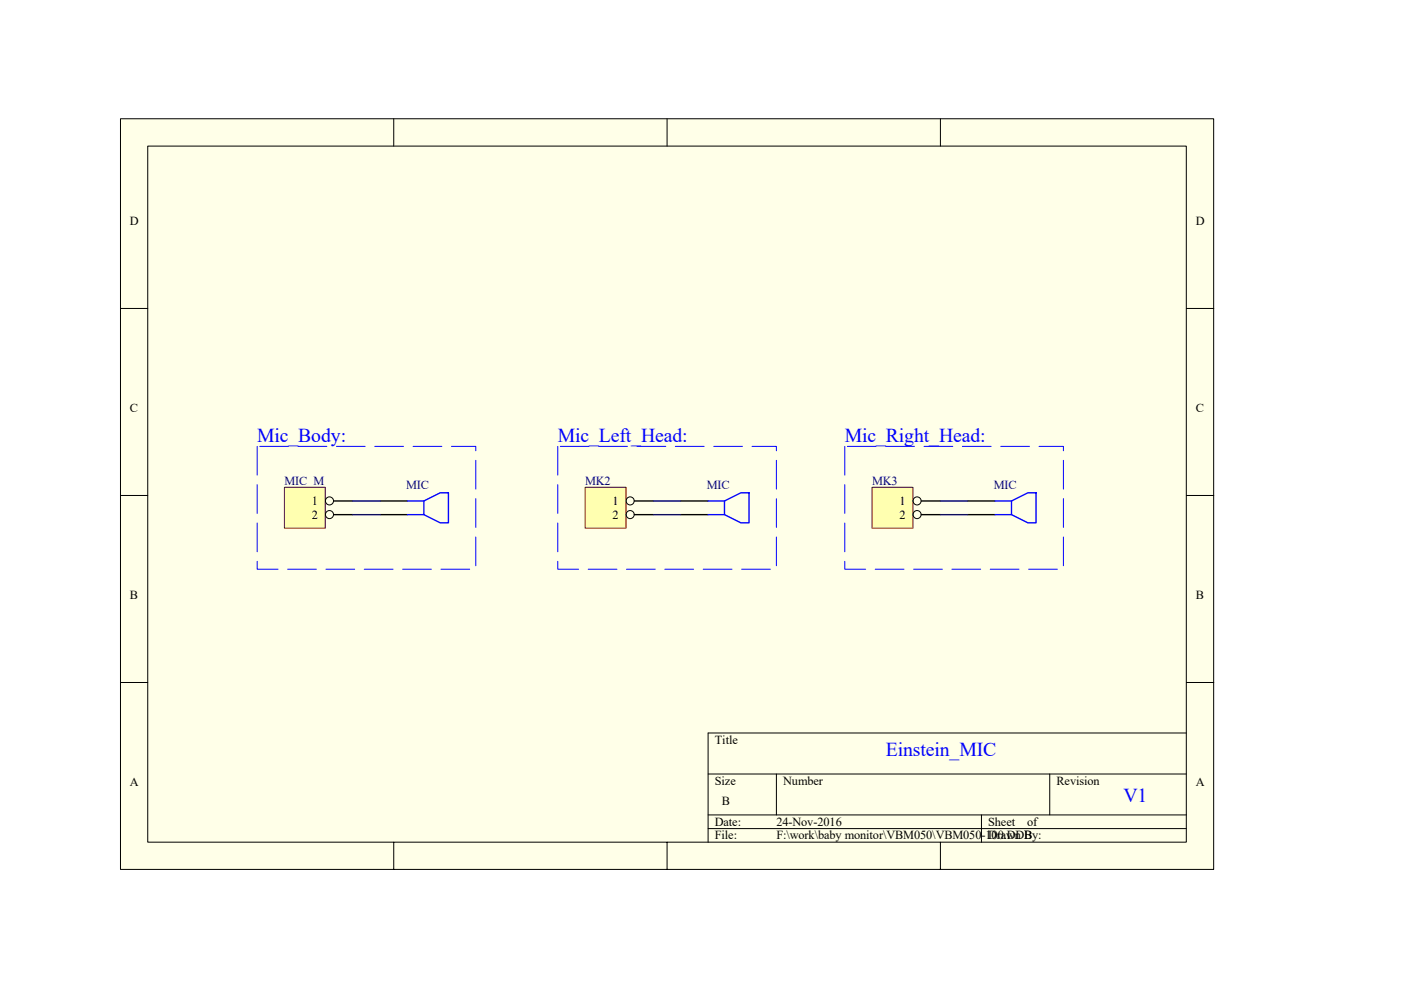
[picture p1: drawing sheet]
<svg xmlns="http://www.w3.org/2000/svg" width="297mm" height="210mm" viewBox="0 0 297 210" stroke-linecap="round" stroke-linejoin="round" font-family="sans-serif">
<path d="M25.5 25.2h231.8v159.2h-231.8z" fill="#ffffe8"/>
<g fill="none" stroke="#000" stroke-width=".21">
<path d="M25.5 25.2h231.8v159.2h-231.8zM31.3 31h220.2v147.6h-220.2zM83.5 25.2v5.8M141.4 25.2v5.8M199.4 25.2v5.8M25.5 65.4h5.8M251.5 65.4h5.8M25.5 105.1h5.8M251.5 105.1h5.8M25.5 144.8h5.8M251.5 144.8h5.8M251.5 155.5h-101.4v23.1"/>
<path d="M83.5 178.6v5.8M141.4 178.6v5.8M150.1 164.2h101.4M150.1 172.8h101.4M150.1 175.7h101.4M164.6 164.2v8.6M199.4 178.6v5.8M208.1 172.8v5.8M222.6 164.2v8.6"/>
</g>
<path d="M60.3 103.4h8.7v8.6h-8.7z" fill="#ffffb0"/>
<path d="M60.3 103.4h8.7v8.6h-8.7z" fill="none" stroke="#800000" stroke-width=".21"/>
<g fill="none" stroke="#000" stroke-width=".21">
<circle cx="69.9" cy="109.1" r=".86"/>
<circle cx="69.9" cy="106.2" r=".86"/>
</g>
<path d="M70.7 106.3h4.1M70.7 109.2h4.1M80.6 106.3h5.8M80.6 109.2h5.8" fill="none" stroke="#000" stroke-width=".29"/>
<path d="M86.4 109.2h3.5M86.4 106.3h3.5M89.9 106.3l3.4-1.8h1.8v6.4h-1.8l-3.4-1.7z" fill="none" stroke="#00f" stroke-width=".29"/>
<path d="M74.8 106.3h5.8M74.8 109.2h5.8" fill="none" stroke="#000080" stroke-width=".29"/>
<path d="M124.1 103.4h8.6v8.6h-8.6z" fill="#ffffb0"/>
<path d="M124.1 103.4h8.6v8.6h-8.6z" fill="none" stroke="#800000" stroke-width=".21"/>
<g fill="none" stroke="#000" stroke-width=".21">
<circle cx="133.6" cy="109.1" r=".86"/>
<circle cx="133.6" cy="106.2" r=".86"/>
</g>
<path d="M134.5 106.3h4M134.5 109.2h4M144.3 106.3h5.8M144.3 109.2h5.8" fill="none" stroke="#000" stroke-width=".29"/>
<path d="M150.1 109.2h3.5M150.1 106.3h3.5M153.6 106.3l3.5-1.8h1.7v6.4h-1.7l-3.5-1.7z" fill="none" stroke="#00f" stroke-width=".29"/>
<path d="M138.5 106.3h5.8M138.5 109.2h5.8" fill="none" stroke="#000080" stroke-width=".29"/>
<path d="M184.9 103.4h8.7v8.6h-8.7z" fill="#ffffb0"/>
<path d="M184.9 103.4h8.7v8.6h-8.7z" fill="none" stroke="#800000" stroke-width=".21"/>
<g fill="none" stroke="#000" stroke-width=".21">
<circle cx="194.4" cy="109.1" r=".86"/>
<circle cx="194.4" cy="106.2" r=".86"/>
</g>
<path d="M195.3 106.3h4.1M195.3 109.2h4.1M205.2 106.3h5.8M205.2 109.2h5.8" fill="none" stroke="#000" stroke-width=".29"/>
<path d="M211 106.3h3.5M211 109.2h3.5M214.5 106.3l3.4-1.8h1.8v6.4h-1.8l-3.4-1.7z" fill="none" stroke="#00f" stroke-width=".29"/>
<path d="M199.4 106.3h5.8M199.4 109.2h5.8" fill="none" stroke="#000080" stroke-width=".29"/>
<path d="M54.5 94.7v26h46.4v-26h-46.4M118.3 94.7v26h46.3v-26h-46.3M179.1 94.7v26h46.4v-26h-46.4" fill="none" stroke="#00f" stroke-width=".21" stroke-dasharray="6.1 2"/>
<g font-size="4.2" fill="#00f">
<text x="54.5" y="93.7">Mic_Body:</text>
<text x="118.3" y="93.7">Mic_Left_Head:</text>
<text x="179.1" y="93.7">Mic_Right_Head:</text>
<text x="187.8" y="160.3">Einstein_MIC</text>
<text x="238.2" y="170.2">V1</text>
</g>
<g font-size="2.6">
<text x="27.6" y="47.8">D</text>
<text x="253.6" y="47.8">D</text>
<text x="27.6" y="87.4">C</text>
<text x="253.6" y="87.4">C</text>
<text x="66.1" y="107.1">1</text>
<text x="129.9" y="107.1">1</text>
<text x="190.7" y="107.1">1</text>
<text x="66.1" y="110">2</text>
<text x="129.9" y="110">2</text>
<text x="190.7" y="110">2</text>
<text x="27.6" y="127.1">B</text>
<text x="253.6" y="127.1">B</text>
<text x="151.6" y="157.8">Title</text>
<text x="27.6" y="166.8">A</text>
<text x="151.6" y="166.5">Size</text>
<text x="166.1" y="166.5">Number</text>
<text x="224" y="166.5">Revision</text>
<text x="253.6" y="166.8">A</text>
<text x="153" y="170.8">B</text>
<text x="151.6" y="175.1">Date:</text>
<text x="151.6" y="178">File:</text>
<text x="164.6" y="178">F:\work\baby monitor\VBM050\VBM050-100.DDB</text>
<text x="164.6" y="175.1">24-Nov-2016</text>
<text x="209.5" y="175.1">Sheet</text>
<text x="209.5" y="178">Drawn By:</text>
<text x="217.8" y="175.1">of</text>
</g>
<g font-size="2.6" fill="#000080">
<text x="60.3" y="102.8">MIC_M</text>
<text x="86.1" y="103.6">MIC</text>
<text x="124.1" y="102.8">MK2</text>
<text x="149.8" y="103.6">MIC</text>
<text x="184.9" y="102.8">MK3</text>
<text x="210.7" y="103.6">MIC</text>
</g>
</svg>
